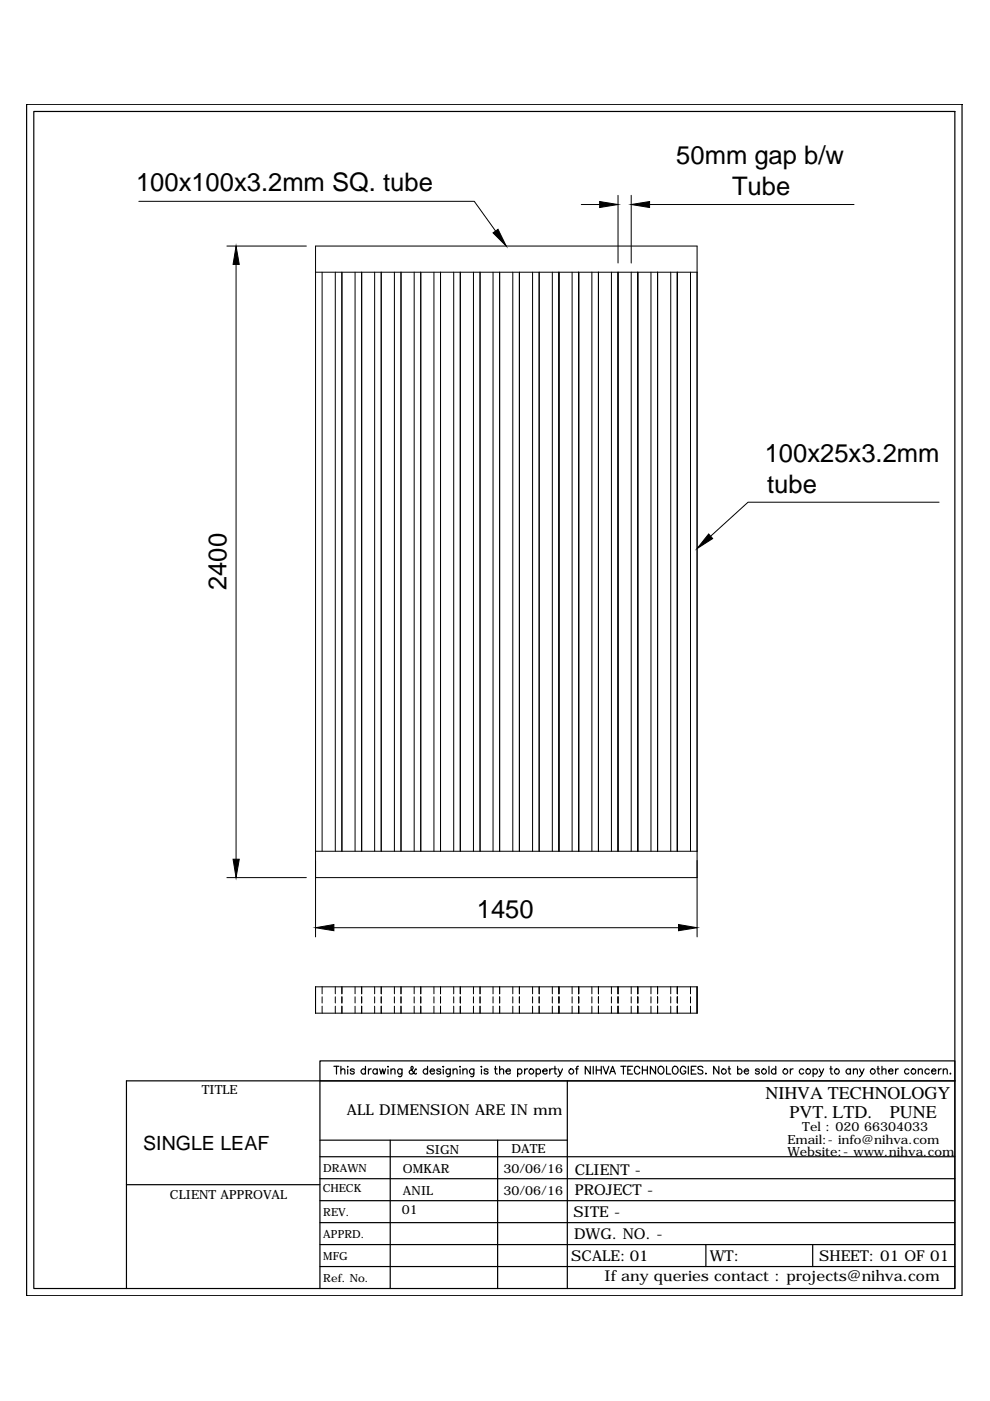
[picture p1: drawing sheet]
<svg xmlns="http://www.w3.org/2000/svg" width="210mm" height="297mm" viewBox="0 0 210 297" stroke-linecap="round" stroke-linejoin="round" font-family="sans-serif">
<!-- layer: 0 -->
<g fill="none" stroke="#000" stroke-width=".21">
<path d="M29.4 42.7h71.2l4.5 6.3M48.1 52.2h16.9M50.1 56.1v126.1M66.9 57.7h80.9M68.3 57.7v122.8M71.1 57.7v122.8M72.5 57.7v122.8M75.3 57.7v122.8M76.7 57.7v122.8M79.4 57.7v122.8M80.8 57.7v122.8M83.6 57.7v122.8"/>
<path d="M85 57.7v122.8M87.8 57.7v122.8M89.2 57.7v122.8M92 57.7v122.8M93.4 57.7v122.8M96.2 57.7v122.8M97.6 57.7v122.8M100.4 57.7v122.8M101.8 57.7v122.8M104.5 57.7v122.8M105.9 57.7v122.8M108.7 57.7v122.8"/>
<path d="M110.1 57.7v122.8M112.9 57.7v122.8M114.3 57.7v122.8M117.1 57.7v122.8M118.5 57.7v122.8M121.3 57.7v122.8M122.7 57.7v122.8M123.2 43.4h3.9M125.5 57.7v122.8M126.9 57.7v122.8M129.6 57.7v122.8M131 41.4v14.4"/>
<path d="M131 57.7v122.8M133.8 41.4v14.4M133.8 57.7v122.8M135.2 57.7v122.8M137.7 43.4h43.4M138 57.7v122.8M139.4 57.7v122.8M142.2 57.7v122.8M143.6 57.7v122.8M146.4 57.7v122.8M199.1 106.5h-40.5l-7.9 7.2M48.1 186.1h16.9"/>
<path d="M66.9 198.6v-146.4h80.9v146.4M66.9 186.1h80.9M66.9 180.5h80.9M70.8 196.7h73.1M66.9 209.2h80.9v5.6h-80.9zM68.3 209.2v1.5M68.3 211.3v1.4M68.3 213.3v1.5M71.1 209.2v1.5M71.1 211.3v1.4M71.1 213.3v1.5M72.5 209.2v1.5"/>
<path d="M72.5 211.3v1.4M72.5 213.3v1.5M75.3 209.2v1.5M75.3 211.3v1.4M75.3 213.3v1.5M76.7 209.2v1.5M76.7 211.3v1.4M76.7 213.3v1.5M79.4 209.2v1.5M79.4 211.3v1.4M79.4 213.3v1.5M80.8 209.2v1.5"/>
<path d="M80.8 211.3v1.4M80.8 213.3v1.5M83.6 209.2v1.5M83.6 211.3v1.4M83.6 213.3v1.5M85 209.2v1.5M85 211.3v1.4M85 213.3v1.5M87.8 209.2v1.5M87.8 211.3v1.4M87.8 213.3v1.5M89.2 209.2v1.5"/>
<path d="M89.2 211.3v1.4M89.2 213.3v1.5M92 209.2v1.5M92 211.3v1.4M92 213.3v1.5M93.4 209.2v1.5M93.4 211.3v1.4M93.4 213.3v1.5M96.2 209.2v1.5M96.2 211.3v1.4M96.2 213.3v1.5M97.6 209.2v1.5"/>
<path d="M97.6 211.3v1.4M97.6 213.3v1.5M100.4 209.2v1.5M100.4 211.3v1.4M100.4 213.3v1.5M101.8 209.2v1.5M101.8 211.3v1.4M101.8 213.3v1.5M104.5 209.2v1.5M104.5 211.3v1.4M104.5 213.3v1.5M105.9 209.2v1.5"/>
<path d="M105.9 211.3v1.4M105.9 213.3v1.5M108.7 209.2v1.5M108.7 211.3v1.4M108.7 213.3v1.5M110.1 209.2v1.5M110.1 211.3v1.4M110.1 213.3v1.5M112.9 209.2v1.5M112.9 211.3v1.4M112.9 213.3v1.5M114.3 209.2v1.5"/>
<path d="M114.3 211.3v1.4M114.3 213.3v1.5M117.1 209.2v1.5M117.1 211.3v1.4M117.1 213.3v1.5M118.5 209.2v1.5M118.5 211.3v1.4M118.5 213.3v1.5M121.3 209.2v1.5M121.3 211.3v1.4M121.3 213.3v1.5M122.7 209.2v1.5"/>
<path d="M122.7 211.3v1.4M122.7 213.3v1.5M125.5 209.2v1.5M125.5 211.3v1.4M125.5 213.3v1.5M126.9 209.2v1.5M126.9 211.3v1.4M126.9 213.3v1.5M129.6 209.2v1.5M129.6 211.3v1.4M129.6 213.3v1.5M131 209.2v1.5"/>
<path d="M131 211.3v1.4M131 213.3v1.5M133.8 209.2v1.5M133.8 211.3v1.4M133.8 213.3v1.5M135.2 209.2v1.5M135.2 211.3v1.4M135.2 213.3v1.5M138 209.2v1.5M138 211.3v1.4M138 213.3v1.5M139.4 209.2v1.5"/>
<path d="M139.4 211.3v1.4M139.4 213.3v1.5M142.2 209.2v1.5M142.2 211.3v1.4M142.2 213.3v1.5M143.6 209.2v1.5M143.6 211.3v1.4M143.6 213.3v1.5M146.4 209.2v1.5M146.4 211.3v1.4M146.4 213.3v1.5"/>
</g>
<g fill="none" stroke="#000" stroke-width=".25">
<path d="M5.6 22.1h198.4v252.6h-198.4zM7.2 23.6h195.3v249.6h-195.3zM67.8 229.2v44M70.8 226.1h1.1M71.3 226.1v1.6M72.3 226.9l.2-.2a.38 .38 0 0 1 .6 .2v.8M72.3 226.1v1.6M73.7 226.1v.1zM73.7 226.7v1M75.1 226.9a.47 .47 0 0 0-.4-.3 .47 .47 0 0 0-.4 .3l.7 .4 .1 .2a.47 .47 0 0 1-.4 .2 .47 .47 0 0 1-.4-.2M77.5 226.9a.52 .52 0 0 0-.8-.1 .52 .52 0 0 0 0 .8 .52 .52 0 0 0 .8-.1M77.5 226.1v1.6"/>
<path d="M78.1 226.6v1.1M78.7 226.6a.5 .5 0 0 0-.6 .5M80 226.9a.52 .52 0 0 0-.8-.1 .52 .52 0 0 0 0 .8 .52 .52 0 0 0 .8-.1M80 226.6v1.1M80.5 226.6l.3 1.1 .3-1.1 .3 1.1 .4-1.1M82.3 226.1v.1zM82.3 226.7v1M82.9 226.9l.4-.3 .4 .1v1M82.9 226.6v1.1M85.2 226.6l-.1 1.5-.2 .2-.4-.1M85.2 226.9a.52 .52 0 0 0-.7-.1 .52 .52 0 0 0 0 .8 .52 .52 0 0 0 .7-.1M88.3 226.8l-.1-.2-.4 .7a.53 .53 0 0 1-.5 .5 .53 .53 0 0 1-.5-.5l.1-.3 .6-.4a.33 .33 0 0 0-.2-.5 .49 .49 0 0 0 0 .8l.6 .7 .3 .1 .1-.1"/>
<path d="M90.6 226.9a.52 .52 0 0 0-.7-.1 .52 .52 0 0 0 0 .8 .52 .52 0 0 0 .7-.1M90.6 226.1v1.6M91.2 227.1h.9a.5 .5 0 0 0-.7-.4 .5 .5 0 0 0-.1 .8 .47 .47 0 0 0 .4 .2 .47 .47 0 0 0 .4-.2M93.4 226.9a.47 .47 0 0 0-.4-.3 .47 .47 0 0 0-.4 .3l.8 .4v.2a.47 .47 0 0 1-.4 .2 .47 .47 0 0 1-.4-.2M94 226.1v.1zM94 226.7v1M95.5 226.6l-.1 1.5-.3 .2-.3-.1M95.5 226.9a.52 .52 0 0 0-.8-.1 .52 .52 0 0 0 0 .8 .52 .52 0 0 0 .8-.1M96.1 226.9l.3-.3 .4 .1 .1 1M96.1 226.6v1.1M97.6 226.1v.1zM97.6 226.7v1"/>
<path d="M98.1 226.9l.3-.2a.38 .38 0 0 1 .6 .2v.8M98.1 226.6v1.1M100.5 226.6l-.1 1.5-.2 .2-.4-.1M100.5 226.9a.52 .52 0 0 0-.8-.1 .52 .52 0 0 0 0 .8 .52 .52 0 0 0 .8-.1M102 226.2h.2zM102.1 226.7v1M103.5 226.9a.47 .47 0 0 0-.4-.3 .47 .47 0 0 0-.5 .3l.8 .4 .1 .2a.47 .47 0 0 1-.4 .2 .47 .47 0 0 1-.5-.2M104.8 226.6h.6M105 226.1v1.3l.1 .2 .4 .1M105.9 226.9l.2-.2a.38 .38 0 0 1 .7 .2v.8M105.9 226.1v1.6M107.3 227.1h.9a.52 .52 0 0 0-.6-.4 .52 .52 0 0 0-.4 .5 .52 .52 0 0 0 .5 .5l.5-.2"/>
<path d="M109.7 226.9a.52 .52 0 0 1 .8-.1 .52 .52 0 0 1 0 .8 .52 .52 0 0 1-.8-.1M109.7 226.6v1.7M111.2 226.6v1.1M111.9 226.6a.52 .52 0 0 0-.7 .5M113.7 226.9a.52 .52 0 0 1 .7-.1 .52 .52 0 0 1 0 .8 .52 .52 0 0 1-.7-.1M113.7 226.6v1.7M115.1 227.1h.9a.52 .52 0 0 0-.6-.4 .52 .52 0 0 0-.4 .5 .52 .52 0 0 0 .5 .5h.2l.3-.2M116.6 226.6v1.1M117.2 226.6l-.4 .1-.2 .4M117.4 226.6h.6M117.7 226.1v1.5l.3 .1M118.3 226.6l.5 1.1 .5-1.1"/>
<path d="M118.8 227.7l-.3 .5-.2 .1M120.3 229.2v44M122 226.6h.6M122.7 226.1l-.4 .1v1.5M125.2 226.1v1.6l-1.1-1.6v1.6M125.8 226.1v1.6M126.4 226.1v1.6M126.4 226.9h1.1M127.5 226.1v1.6M127.9 226.1l.6 1.6 .6-1.6M129.3 227.7l.6-1.6 .6 1.6M129.5 227.2h.8"/>
<path d="M131.6 226.1h1.1M132.2 226.1v1.6M133.1 226.9h.6M134.1 226.1h-1v1.6h1M135.7 226.5a.58 .58 0 0 0-.7-.4 .58 .58 0 0 0-.5 .6v.4a.59 .59 0 0 0 .5 .6 .59 .59 0 0 0 .7-.4M136.2 226.9h1.1M136.2 226.1v1.6M137.3 226.1v1.6M139 226.1v1.6l-1.1-1.6v1.6M139.7 226.3a.74 .74 0 0 1 1 .1 .74 .74 0 0 1-.1 1.1 .74 .74 0 0 1-1-.1 .74 .74 0 0 1 .1-1.1zM141.3 226.1v1.6h.9M142.8 226.2a.78 .78 0 0 1 1 .3 .78 .78 0 0 1-.2 1l-.1 .1a.82 .82 0 0 1-1-.4 .82 .82 0 0 1 .3-1z"/>
<path d="M145.4 226.5a.58 .58 0 0 0-.7-.4 .58 .58 0 0 0-.5 .6 .67 .67 0 0 0 .2 .9 .67 .67 0 0 0 .9-.1l.1-.4h-.4M145.9 226.1v1.6M146.6 226.9h.6M147.6 226.1h-1v1.6h1M149 226.3a.58 .58 0 0 0-.6-.2 .58 .58 0 0 0-.4 .4l.1 .2 .8 .3 .1 .5a.65 .65 0 0 1-1 0M149.6 227.6h.1zM152.4 226.1v1.6l-1.1-1.6v1.6M154.4 226.6h.5M154.6 226.1v1.3l.1 .2 .3 .1M156.4 226.9a.52 .52 0 0 1 .8-.1 .52 .52 0 0 1 0 .8 .52 .52 0 0 1-.8-.1M156.4 226.1v1.6M157.8 227.1h.9a.52 .52 0 0 0-.6-.4 .52 .52 0 0 0-.4 .5 .52 .52 0 0 0 .5 .5h.2l.3-.2"/>
<path d="M161 226.9a.47 .47 0 0 0-.4-.3 .47 .47 0 0 0-.4 .3l.7 .4 .1 .2a.47 .47 0 0 1-.4 .2 .47 .47 0 0 1-.4-.2M163 226.1v1.6M164.5 226.9a.52 .52 0 0 0-.8-.1 .52 .52 0 0 0 0 .8 .52 .52 0 0 0 .8-.1M164.5 226.1v1.6M167.6 226.6v1.1M168.2 226.6a.5 .5 0 0 0-.6 .5M170.4 226.9a.52 .52 0 0 0-.8-.1 .52 .52 0 0 0 0 .8 .52 .52 0 0 0 .8-.1M172.4 226.9a.52 .52 0 0 1 .8-.1 .52 .52 0 0 1 0 .8 .52 .52 0 0 1-.8-.1M172.4 226.6v1.7M173.7 226.6l.5 1.1 .4-1.1M174.2 227.7l-.2 .3-.4 .3M176 226.6h.5"/>
<path d="M176.2 226.1v1.3v.2l.3 .1M180.3 226.9a.52 .52 0 0 0-.8-.1 .52 .52 0 0 0 0 .8 .52 .52 0 0 0 .8-.1M180.3 226.6v1.1M180.9 226.9l.3-.2a.38 .38 0 0 1 .6 .2v.8M180.9 226.6v1.1M182.3 226.6l.4 1.1 .5-1.1M182.7 227.7l-.5 .6M185.9 226.6h.6M186.2 226.1v1.3v.2l.3 .1M187 226.9l.4-.3 .4 .1v1M187 226.1v1.6M188.4 227.1h.9a.52 .52 0 0 0-.5-.4 .52 .52 0 0 0-.5 .5 .52 .52 0 0 0 .5 .5h.2l.3-.2"/>
<path d="M189.9 226.6v1.1M190.5 226.6a.5 .5 0 0 0-.6 .5M192.7 226.9a.52 .52 0 0 0-.8-.1 .52 .52 0 0 0 0 .8 .52 .52 0 0 0 .8-.1M194.7 226.9l.4-.3 .4 .1 .1 1M194.7 226.6v1.1M197 226.9a.52 .52 0 0 0-.7-.1 .52 .52 0 0 0 0 .8 .52 .52 0 0 0 .7-.1M197.5 227.1h.9a.52 .52 0 0 0-.5-.4 .52 .52 0 0 0-.5 .5 .52 .52 0 0 0 .5 .5h.2l.3-.2M199 226.6v1.1M199.6 226.6a.5 .5 0 0 0-.6 .5M200 226.9l.2-.2a.38 .38 0 0 1 .6 .2v.8M200 226.6v1.1M201.4 227.6h.2z"/>
<path d="M26.8 251.2h41M67.8 259.2h134.7M67.8 254.6h134.7M67.8 249.9h134.7M67.8 245.3h134.7M67.8 241.7h52.5M82.7 241.7v31.5M105.5 241.7v31.5M26.8 273.2v-44h175.7h-134.7v-4.3h134.7v48.3M67.8 263.9h134.7M67.8 268.5h134.7M149.7 263.9v4.6"/>
<path d="M172.3 263.9v4.6"/>
<circle cx="112.7" cy="227.1" r=".53"/>
<circle cx="121.1" cy="227.1" r=".53"/>
<circle cx="153.5" cy="227.1" r=".53"/>
<circle cx="162" cy="227.1" r=".53"/>
<circle cx="166.5" cy="227.1" r=".53"/>
<circle cx="171.4" cy="227.2" r=".54"/>
<circle cx="177.4" cy="227.1" r=".53"/>
<circle cx="185.1" cy="227.1" r=".53"/>
<circle cx="193.7" cy="227.1" r=".53"/>
</g>
<path d="M50.1 52.2l.6 3.9h-1.3zM104.5 49.4l1.1-.8 1.7 3.6zM127.1 42.7l3.9 .7-3.9 .6zM133.8 43.4l3.9-.7v1.3zM150.3 113.2l.8 1-3.3 2.1zM49.4 182.2h1.3l-.6 3.9zM66.9 196.7l3.9-.7v1.3zM143.9 196l3.9 .7-3.9 .6z" fill="#000" stroke="#000" stroke-width=".21"/>
<g font-size="5.4">
<text x="143.4" y="34.8">50mm gap b/w</text>
<text x="28.8" y="40.4">100x100x3.2mm SQ. tube</text>
<text x="155.2" y="41.3">Tube</text>
<text x="162.2" y="98">100x25x3.2mm</text>
<text x="162.7" y="104.5">tube</text>
<text x="48" y="125.1" transform="rotate(-90 48 125.1)">2400</text>
<text x="101.1" y="194.7">1450</text>
</g>
<text font-size="4.1" x="30.4" y="243.8">SINGLE LEAF</text>
<g font-size="3.8">
<text x="162.3" y="233.1">NIHVA TECHNOLOGY</text>
<text x="167.4" y="237.1">PVT. LTD.</text>
<text x="188.7" y="237.1">PUNE</text>
</g>
<g font-size="3.2">
<text x="73.5" y="236.4">ALL DIMENSION ARE IN mm</text>
<text x="121.8" y="249.1">CLIENT -</text>
<text x="121.6" y="258">SITE -</text>
<text x="121.8" y="253.4">PROJECT -</text>
<text x="121.7" y="262.7">DWG. NO. -</text>
<text x="121.1" y="267.3">SCALE: 01</text>
<text x="150.5" y="267.3">WT:</text>
<text x="173.7" y="267.3">SHEET: 01 OF 01</text>
<text x="128.2" y="271.7">If any queries contact : projects@nihva.com</text>
</g>
<g font-size="2.7">
<text x="42.8" y="232">TITLE</text>
<text x="170.1" y="239.8">Tel : 020 66304033</text>
<text x="90.4" y="244.6">SIGN</text>
<text x="108.5" y="244.4">DATE</text>
<text x="166.9" y="245">Website:- www.nihva.com</text>
<text x="167" y="242.5">Email:- info@nihva.com</text>
<text x="85.4" y="248.7">OMKAR</text>
<text x="106.8" y="248.7">30/06/16</text>
<text x="36" y="254.2">CLIENT APPROVAL</text>
<text x="85.2" y="257.4">01</text>
<text x="85.4" y="253.3">ANIL</text>
<text x="106.8" y="253.3">30/06/16</text>
</g>
<g font-size="2.4">
<text x="68.6" y="248.6">DRAWN</text>
<text x="68.4" y="252.7">CHECK</text>
<text x="68.6" y="257.9">REV.</text>
<text x="68.6" y="262.5">APPRD.</text>
<text x="68.6" y="267.2">MFG</text>
<text x="68.6" y="271.8">Ref. No.</text>
</g>
</svg>
